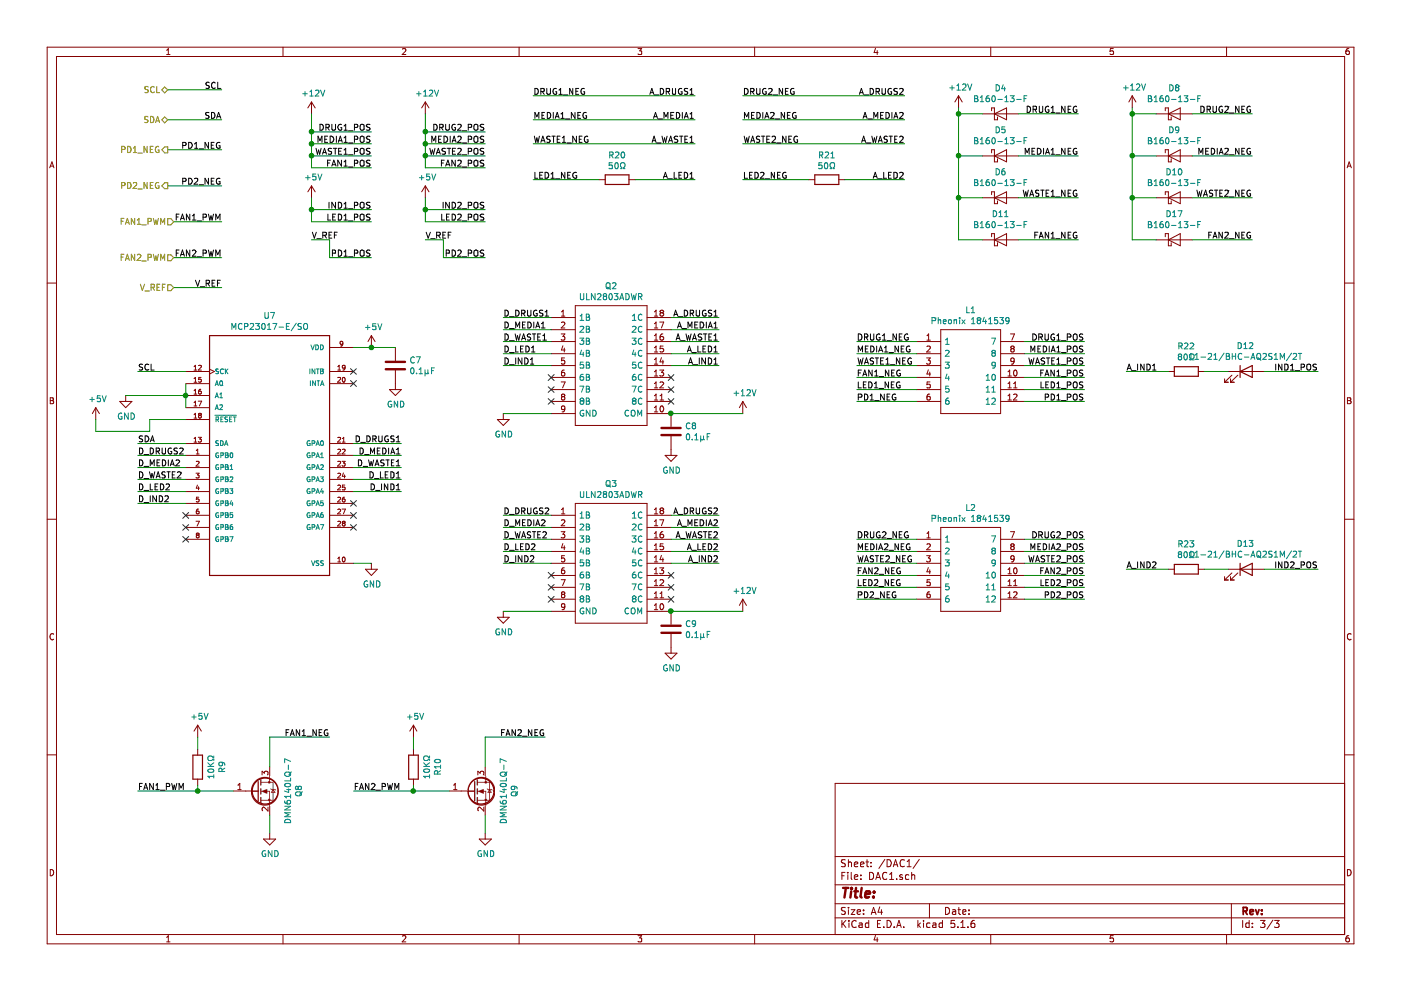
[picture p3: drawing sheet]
EESchema Schematic File Version 4
EELAYER 30 0
EELAYER END
$Descr A4 11693 8268
encoding utf-8
Sheet 3 3
Title ""
Date ""
Rev ""
Comp ""
Comment1 ""
Comment2 ""
Comment3 ""
Comment4 ""
$EndDescr
$Comp
L EVE-PCB-V4-rescue:GND-power-EVE-PCB-rescue #PWR?
U 1 1
P 3100 4700
AR Path="/5CA9821A" Ref="#PWR?"  Part="1" 
AR Path="/5CB20BFC/5CA9821A" Ref="#PWR?"  Part="1" 
AR Path="/5CA7DFAE/5CA9821A" Ref="#PWR037"  Part="1" 
F 0 "#PWR037" H 3100 4450 50  0001 C CNN
F 1 "GND" H 3105 4527 50  0000 C CNN
F 2 "" H 3100 4700 50  0001 C CNN
F 3 "" H 3100 4700 50  0001 C CNN
	1    3100 4700
	1    0    0    -1  
$EndComp
NoConn ~ 2950 3100
NoConn ~ 2950 3200
Wire Wire Line
	1550 3200 1550 3300
Wire Wire Line
	1550 3300 1550 3400
Connection ~ 1550 3300
$Comp
L EVE-PCB-V4-rescue:GND-power-EVE-PCB-rescue #PWR?
U 1 1
P 1050 3300
AR Path="/5CA98225" Ref="#PWR?"  Part="1" 
AR Path="/5CB20BFC/5CA98225" Ref="#PWR?"  Part="1" 
AR Path="/5CA7DFAE/5CA98225" Ref="#PWR033"  Part="1" 
F 0 "#PWR033" H 1050 3050 50  0001 C CNN
F 1 "GND" H 1055 3127 50  0000 C CNN
F 2 "" H 1050 3300 50  0001 C CNN
F 3 "" H 1050 3300 50  0001 C CNN
	1    1050 3300
	1    0    0    -1  
$EndComp
Text Label 1150 3100 0    50   ~ 0
SCL
Text Label 1150 3700 0    50   ~ 0
SDA
Text HLabel 1400 750  0    50   BiDi ~ 0
SCL
Text HLabel 1400 1000 0    50   BiDi ~ 0
SDA
Text Label 1850 750  2    50   ~ 0
SCL
Text Label 1850 1000 2    50   ~ 0
SDA
Wire Wire Line
	1050 3300 1550 3300
$Comp
L EVE-PCB-V4-rescue:+5V-power-EVE-PCB-rescue #PWR?
U 1 1
P 800 3500
AR Path="/5CB343B8" Ref="#PWR?"  Part="1" 
AR Path="/5CA7DFAE/5CB343B8" Ref="#PWR032"  Part="1" 
F 0 "#PWR032" H 800 3350 50  0001 C CNN
F 1 "+5V" H 815 3673 50  0000 C CNN
F 2 "" H 800 3500 50  0001 C CNN
F 3 "" H 800 3500 50  0001 C CNN
	1    800  3500
	1    0    0    -1  
$EndComp
Wire Wire Line
	1550 3500 1250 3500
Wire Wire Line
	2950 4700 3100 4700
$Comp
L EVE-PCB-V4-rescue:+5V-power-EVE-PCB-rescue #PWR?
U 1 1
P 3100 2900
AR Path="/5CB346D2" Ref="#PWR?"  Part="1" 
AR Path="/5CA7DFAE/5CB346D2" Ref="#PWR036"  Part="1" 
F 0 "#PWR036" H 3100 2750 50  0001 C CNN
F 1 "+5V" H 3115 3073 50  0000 C CNN
F 2 "" H 3100 2900 50  0001 C CNN
F 3 "" H 3100 2900 50  0001 C CNN
	1    3100 2900
	1    0    0    -1  
$EndComp
Wire Wire Line
	2950 2900 3100 2900
$Comp
L EVE-PCB-V4-rescue:1841539-SamacSys_Parts L1
U 1 1
P 7650 2850
F 0 "L1" H 8100 3115 50  0000 C CNN
F 1 "Pheonix 1841539" H 8100 3024 50  0000 C CNN
F 2 "SamacSys_Parts:1841539" H 8400 2950 50  0001 L CNN
F 3 "Pheonix 1841539" H 8400 2850 50  0001 L CNN
F 4 "Phoenix Contact PCB Terminal Block" H 8400 2750 50  0001 L CNN "Description"
F 5 "24.2" H 8400 2650 50  0001 L CNN "Height"
F 6 "651-1841539" H 8400 2550 50  0001 L CNN "Mouser Part Number"
F 7 "https://www.mouser.com/Search/Refine.aspx?Keyword=651-1841539" H 8400 2450 50  0001 L CNN "Mouser Price/Stock"
F 8 "Phoenix Contact" H 8400 2350 50  0001 L CNN "Manufacturer_Name"
F 9 "1841539" H 8400 2250 50  0001 L CNN "Manufacturer_Part_Number"
	1    7650 2850
	1    0    0    -1  
$EndComp
$Comp
L EVE-PCB-V4-rescue:ULN2803ADWR-SamacSys_Parts Q2
U 1 1
P 4600 2650
F 0 "Q2" H 5100 2915 50  0000 C CNN
F 1 "ULN2803ADWR" H 5100 2824 50  0000 C CNN
F 2 "Package_SO:SOIC-18W_7.5x11.6mm_P1.27mm" H 5450 2750 50  0001 L CNN
F 3 "ULN2803ADWR" H 5450 2650 50  0001 L CNN
F 4 "Darlington Transistor Array" H 5450 2550 50  0001 L CNN "Description"
F 5 "2.65" H 5450 2450 50  0001 L CNN "Height"
F 6 "595-ULN2803ADWR" H 5450 2350 50  0001 L CNN "Mouser Part Number"
F 7 "https://www.mouser.com/Search/Refine.aspx?Keyword=595-ULN2803ADWR" H 5450 2250 50  0001 L CNN "Mouser Price/Stock"
F 8 "Texas Instruments" H 5450 2150 50  0001 L CNN "Manufacturer_Name"
F 9 "ULN2803ADWR" H 5450 2050 50  0001 L CNN "Manufacturer_Part_Number"
F 10 "C9683" H 4600 2650 50  0001 C CNN "LCSC"
F 11 "SOIC-18_7.5x11.5x1.27P" H 4600 2650 50  0001 C CNN "Package"
	1    4600 2650
	1    0    0    -1  
$EndComp
Text Label 3350 4000 2    50   ~ 0
D_LED1
Text Label 3350 3900 2    50   ~ 0
D_WASTE1
Text Label 3350 3800 2    50   ~ 0
D_MEDIA1
Text Label 3350 3700 2    50   ~ 0
D_DRUGS1
Text Label 6000 2950 2    50   ~ 0
A_LED1
Text Label 6000 2850 2    50   ~ 0
A_WASTE1
Text Label 6000 2750 2    50   ~ 0
A_MEDIA1
Text Label 6000 2650 2    50   ~ 0
A_DRUGS1
Wire Wire Line
	3350 3700 2950 3700
Wire Wire Line
	3350 3800 2950 3800
Wire Wire Line
	2950 3900 3350 3900
Wire Wire Line
	2950 4000 3350 4000
Text Label 4200 2950 0    50   ~ 0
D_LED1
Text Label 4200 2850 0    50   ~ 0
D_WASTE1
Text Label 4200 2750 0    50   ~ 0
D_MEDIA1
Text Label 4200 2650 0    50   ~ 0
D_DRUGS1
Wire Wire Line
	6000 2650 5600 2650
Wire Wire Line
	6000 2750 5600 2750
Wire Wire Line
	6000 2850 5600 2850
Wire Wire Line
	6000 2950 5600 2950
NoConn ~ 5600 3350
NoConn ~ 4600 3350
$Comp
L EVE-PCB-V4-rescue:+12V-power-EVE-PCB-rescue #PWR046
U 1 1
P 6200 3450
F 0 "#PWR046" H 6200 3300 50  0001 C CNN
F 1 "+12V" H 6215 3623 50  0000 C CNN
F 2 "" H 6200 3450 50  0001 C CNN
F 3 "" H 6200 3450 50  0001 C CNN
	1    6200 3450
	1    0    0    -1  
$EndComp
$Comp
L EVE-PCB-V4-rescue:GND-power-EVE-PCB-rescue #PWR?
U 1 1
P 4200 3450
AR Path="/5CB54F53" Ref="#PWR?"  Part="1" 
AR Path="/5CB20BFC/5CB54F53" Ref="#PWR?"  Part="1" 
AR Path="/5CA7DFAE/5CB54F53" Ref="#PWR041"  Part="1" 
F 0 "#PWR041" H 4200 3200 50  0001 C CNN
F 1 "GND" H 4205 3277 50  0000 C CNN
F 2 "" H 4200 3450 50  0001 C CNN
F 3 "" H 4200 3450 50  0001 C CNN
	1    4200 3450
	1    0    0    -1  
$EndComp
Wire Wire Line
	4200 3450 4600 3450
Wire Wire Line
	4200 2650 4600 2650
Wire Wire Line
	4200 2750 4600 2750
Wire Wire Line
	4200 2850 4600 2850
Wire Wire Line
	4200 2950 4600 2950
Text Label 3100 1100 2    50   ~ 0
DRUG1_POS
Text Label 4450 800  0    50   ~ 0
DRUG1_NEG
Text Label 4450 1000 0    50   ~ 0
MEDIA1_NEG
Text Label 4450 1200 0    50   ~ 0
WASTE1_NEG
Text Label 4450 1500 0    50   ~ 0
LED1_NEG
Text Label 3100 1200 2    50   ~ 0
MEDIA1_POS
Text Label 3100 1300 2    50   ~ 0
WASTE1_POS
Text Label 3100 1400 2    50   ~ 0
FAN1_POS
$Comp
L EVE-PCB-V4-rescue:+12V-power-EVE-PCB-rescue #PWR034
U 1 1
P 2600 950
F 0 "#PWR034" H 2600 800 50  0001 C CNN
F 1 "+12V" H 2615 1123 50  0000 C CNN
F 2 "" H 2600 950 50  0001 C CNN
F 3 "" H 2600 950 50  0001 C CNN
	1    2600 950 
	1    0    0    -1  
$EndComp
Wire Wire Line
	2600 950  2600 1100
Wire Wire Line
	3100 1100 2600 1100
Connection ~ 2600 1100
Wire Wire Line
	2600 1100 2600 1200
Wire Wire Line
	3100 1200 2600 1200
Connection ~ 2600 1200
Wire Wire Line
	2600 1200 2600 1300
Wire Wire Line
	3100 1300 2600 1300
Connection ~ 2600 1300
Wire Wire Line
	2600 1300 2600 1400
Wire Wire Line
	3100 1400 2600 1400
Text Label 5800 1500 2    50   ~ 0
A_LED1
Text Label 5800 1200 2    50   ~ 0
A_WASTE1
Text Label 5800 1000 2    50   ~ 0
A_MEDIA1
Text Label 5800 800  2    50   ~ 0
A_DRUGS1
Text Label 9000 950  2    50   ~ 0
DRUG1_NEG
Text Label 9000 1300 2    50   ~ 0
MEDIA1_NEG
Text Label 9000 1650 2    50   ~ 0
WASTE1_NEG
$Comp
L EVE-PCB-V4-rescue:+12V-power-EVE-PCB-rescue #PWR049
U 1 1
P 8000 900
F 0 "#PWR049" H 8000 750 50  0001 C CNN
F 1 "+12V" H 8015 1073 50  0000 C CNN
F 2 "" H 8000 900 50  0001 C CNN
F 3 "" H 8000 900 50  0001 C CNN
	1    8000 900 
	1    0    0    -1  
$EndComp
$Comp
L EVE-PCB-V4-rescue:BAT43-Diode-EVE-PCB-rescue D6
U 1 1
P 8350 1650
F 0 "D6" H 8350 1866 50  0000 C CNN
F 1 "B160-13-F" H 8350 1775 50  0000 C CNN
F 2 "Diode_SMD:D_SMA" H 8350 1475 50  0001 C CNN
F 3 "B160-13-F" H 8350 1650 50  0001 C CNN
F 4 "C24784" H 8350 1650 50  0001 C CNN "LCSC"
F 5 "SMA,DO-214AC" H 8350 1650 50  0001 C CNN "Package"
	1    8350 1650
	1    0    0    -1  
$EndComp
$Comp
L EVE-PCB-V4-rescue:BAT43-Diode-EVE-PCB-rescue D5
U 1 1
P 8350 1300
F 0 "D5" H 8350 1516 50  0000 C CNN
F 1 "B160-13-F" H 8350 1425 50  0000 C CNN
F 2 "Diode_SMD:D_SMA" H 8350 1125 50  0001 C CNN
F 3 "B160-13-F" H 8350 1300 50  0001 C CNN
F 4 "C24784" H 8350 1300 50  0001 C CNN "LCSC"
F 5 "SMA,DO-214AC" H 8350 1300 50  0001 C CNN "Package"
	1    8350 1300
	1    0    0    -1  
$EndComp
$Comp
L EVE-PCB-V4-rescue:BAT43-Diode-EVE-PCB-rescue D4
U 1 1
P 8350 950
F 0 "D4" H 8350 1166 50  0000 C CNN
F 1 "B160-13-F" H 8350 1075 50  0000 C CNN
F 2 "Diode_SMD:D_SMA" H 8350 775 50  0001 C CNN
F 3 "B160-13-F" H 8350 950 50  0001 C CNN
F 4 "C24784" H 8350 950 50  0001 C CNN "LCSC"
F 5 "SMA,DO-214AC" H 8350 950 50  0001 C CNN "Package"
	1    8350 950 
	1    0    0    -1  
$EndComp
Wire Wire Line
	8000 900  8000 950 
Wire Wire Line
	8200 1650 8000 1650
Wire Wire Line
	8200 1300 8000 1300
Connection ~ 8000 1300
Wire Wire Line
	8000 1300 8000 1650
Wire Wire Line
	8200 950  8000 950 
Connection ~ 8000 950 
Wire Wire Line
	8000 950  8000 1300
Wire Wire Line
	9000 1650 8500 1650
Wire Wire Line
	9000 1300 8500 1300
Wire Wire Line
	9000 950  8500 950 
$Comp
L EVE-PCB-V4-rescue:R-Device-EVE-PCB-rescue R20
U 1 1
P 5150 1500
F 0 "R20" V 4943 1500 50  0000 C CNN
F 1 "50Ω" V 5034 1500 50  0000 C CNN
F 2 "Resistor_SMD:R_2512_6332Metric" V 5080 1500 50  0001 C CNN
F 3 "25121WF499JT4E" H 5150 1500 50  0001 C CNN
F 4 "C25487" H 5150 1500 50  0001 C CNN "LCSC"
F 5 "2512" H 5150 1500 50  0001 C CNN "Package"
F 6 "1.05" H 5150 1500 50  0001 C CNN "Power"
	1    5150 1500
	0    1    1    0   
$EndComp
Wire Wire Line
	5300 1500 5800 1500
Wire Wire Line
	5000 1500 4450 1500
Wire Wire Line
	4450 1200 5800 1200
Wire Wire Line
	4450 1000 5800 1000
Wire Wire Line
	4450 800  5800 800 
Text Label 10450 950  2    50   ~ 0
DRUG2_NEG
Text Label 10450 1300 2    50   ~ 0
MEDIA2_NEG
Text Label 10450 1650 2    50   ~ 0
WASTE2_NEG
$Comp
L EVE-PCB-V4-rescue:+12V-power-EVE-PCB-rescue #PWR050
U 1 1
P 9450 900
F 0 "#PWR050" H 9450 750 50  0001 C CNN
F 1 "+12V" H 9465 1073 50  0000 C CNN
F 2 "" H 9450 900 50  0001 C CNN
F 3 "" H 9450 900 50  0001 C CNN
	1    9450 900 
	1    0    0    -1  
$EndComp
$Comp
L EVE-PCB-V4-rescue:BAT43-Diode-EVE-PCB-rescue D10
U 1 1
P 9800 1650
F 0 "D10" H 9800 1866 50  0000 C CNN
F 1 "B160-13-F" H 9800 1775 50  0000 C CNN
F 2 "Diode_SMD:D_SMA" H 9800 1475 50  0001 C CNN
F 3 "B160-13-F" H 9800 1650 50  0001 C CNN
F 4 "C24784" H 9800 1650 50  0001 C CNN "LCSC"
F 5 "SMA,DO-214AC" H 9800 1650 50  0001 C CNN "Package"
	1    9800 1650
	1    0    0    -1  
$EndComp
$Comp
L EVE-PCB-V4-rescue:BAT43-Diode-EVE-PCB-rescue D9
U 1 1
P 9800 1300
F 0 "D9" H 9800 1516 50  0000 C CNN
F 1 "B160-13-F" H 9800 1425 50  0000 C CNN
F 2 "Diode_SMD:D_SMA" H 9800 1125 50  0001 C CNN
F 3 "B160-13-F" H 9800 1300 50  0001 C CNN
F 4 "C24784" H 9800 1300 50  0001 C CNN "LCSC"
F 5 "SMA,DO-214AC" H 9800 1300 50  0001 C CNN "Package"
	1    9800 1300
	1    0    0    -1  
$EndComp
$Comp
L EVE-PCB-V4-rescue:BAT43-Diode-EVE-PCB-rescue D8
U 1 1
P 9800 950
F 0 "D8" H 9800 1166 50  0000 C CNN
F 1 "B160-13-F" H 9800 1075 50  0000 C CNN
F 2 "Diode_SMD:D_SMA" H 9800 775 50  0001 C CNN
F 3 "B160-13-F" H 9800 950 50  0001 C CNN
F 4 "C24784" H 9800 950 50  0001 C CNN "LCSC"
F 5 "SMA,DO-214AC" H 9800 950 50  0001 C CNN "Package"
	1    9800 950 
	1    0    0    -1  
$EndComp
Wire Wire Line
	9450 900  9450 950 
Wire Wire Line
	9650 1650 9450 1650
Wire Wire Line
	9650 1300 9450 1300
Connection ~ 9450 1300
Wire Wire Line
	9450 1300 9450 1650
Wire Wire Line
	9650 950  9450 950 
Connection ~ 9450 950 
Wire Wire Line
	9450 950  9450 1300
Wire Wire Line
	10450 1650 9950 1650
Wire Wire Line
	10450 1300 9950 1300
Wire Wire Line
	10450 950  9950 950 
Text Label 6200 800  0    50   ~ 0
DRUG2_NEG
Text Label 6200 1000 0    50   ~ 0
MEDIA2_NEG
Text Label 6200 1200 0    50   ~ 0
WASTE2_NEG
Text Label 6200 1500 0    50   ~ 0
LED2_NEG
Text Label 7550 1500 2    50   ~ 0
A_LED2
Text Label 7550 1200 2    50   ~ 0
A_WASTE2
Text Label 7550 1000 2    50   ~ 0
A_MEDIA2
Text Label 7550 800  2    50   ~ 0
A_DRUGS2
$Comp
L EVE-PCB-V4-rescue:R-Device-EVE-PCB-rescue R21
U 1 1
P 6900 1500
F 0 "R21" V 6693 1500 50  0000 C CNN
F 1 "50Ω" V 6784 1500 50  0000 C CNN
F 2 "Resistor_SMD:R_2512_6332Metric" V 6830 1500 50  0001 C CNN
F 3 "25121WF499JT4E" H 6900 1500 50  0001 C CNN
F 4 "C25487" H 6900 1500 50  0001 C CNN "LCSC"
F 5 "2512" H 6900 1500 50  0001 C CNN "Package"
F 6 "1.05" H 6900 1500 50  0001 C CNN "Power"
	1    6900 1500
	0    1    1    0   
$EndComp
Wire Wire Line
	7050 1500 7550 1500
Wire Wire Line
	6750 1500 6200 1500
Wire Wire Line
	6200 1200 7550 1200
Wire Wire Line
	6200 1000 7550 1000
Wire Wire Line
	6200 800  7550 800 
Text Label 4050 1100 2    50   ~ 0
DRUG2_POS
Text Label 4050 1200 2    50   ~ 0
MEDIA2_POS
Text Label 4050 1300 2    50   ~ 0
WASTE2_POS
Text Label 4050 1400 2    50   ~ 0
FAN2_POS
$Comp
L EVE-PCB-V4-rescue:+12V-power-EVE-PCB-rescue #PWR039
U 1 1
P 3550 950
F 0 "#PWR039" H 3550 800 50  0001 C CNN
F 1 "+12V" H 3565 1123 50  0000 C CNN
F 2 "" H 3550 950 50  0001 C CNN
F 3 "" H 3550 950 50  0001 C CNN
	1    3550 950 
	1    0    0    -1  
$EndComp
Wire Wire Line
	3550 950  3550 1100
Wire Wire Line
	4050 1100 3550 1100
Connection ~ 3550 1100
Wire Wire Line
	3550 1100 3550 1200
Wire Wire Line
	4050 1200 3550 1200
Connection ~ 3550 1200
Wire Wire Line
	3550 1200 3550 1300
Wire Wire Line
	4050 1300 3550 1300
Connection ~ 3550 1300
Wire Wire Line
	3550 1300 3550 1400
Wire Wire Line
	4050 1400 3550 1400
Wire Wire Line
	1400 750  1850 750 
Wire Wire Line
	1400 1000 1850 1000
NoConn ~ 2950 4400
NoConn ~ 1550 4500
Wire Wire Line
	1250 3500 1250 3600
Wire Wire Line
	1250 3600 800  3600
Wire Wire Line
	800  3600 800  3500
Text Label 1150 4100 0    50   ~ 0
D_LED2
Text Label 1150 4000 0    50   ~ 0
D_WASTE2
Text Label 1150 3900 0    50   ~ 0
D_MEDIA2
Text Label 1150 3800 0    50   ~ 0
D_DRUGS2
Wire Wire Line
	1150 3800 1550 3800
Wire Wire Line
	1150 3900 1550 3900
Wire Wire Line
	1550 4000 1150 4000
Wire Wire Line
	1550 4100 1150 4100
Wire Wire Line
	1150 3700 1550 3700
Wire Wire Line
	1150 3100 1550 3100
$Comp
L EVE-PCB-V4-rescue:1841539-SamacSys_Parts L2
U 1 1
P 7650 4500
F 0 "L2" H 8100 4765 50  0000 C CNN
F 1 "Pheonix 1841539" H 8100 4674 50  0000 C CNN
F 2 "SamacSys_Parts:1841539" H 8400 4600 50  0001 L CNN
F 3 "Pheonix 1841539" H 8400 4500 50  0001 L CNN
F 4 "Phoenix Contact PCB Terminal Block" H 8400 4400 50  0001 L CNN "Description"
F 5 "24.2" H 8400 4300 50  0001 L CNN "Height"
F 6 "651-1841539" H 8400 4200 50  0001 L CNN "Mouser Part Number"
F 7 "https://www.mouser.com/Search/Refine.aspx?Keyword=651-1841539" H 8400 4100 50  0001 L CNN "Mouser Price/Stock"
F 8 "Phoenix Contact" H 8400 4000 50  0001 L CNN "Manufacturer_Name"
F 9 "1841539" H 8400 3900 50  0001 L CNN "Manufacturer_Part_Number"
	1    7650 4500
	1    0    0    -1  
$EndComp
$Comp
L EVE-PCB-V4-rescue:ULN2803ADWR-SamacSys_Parts Q3
U 1 1
P 4600 4300
F 0 "Q3" H 5100 4565 50  0000 C CNN
F 1 "ULN2803ADWR" H 5100 4474 50  0000 C CNN
F 2 "Package_SO:SOIC-18W_7.5x11.6mm_P1.27mm" H 5450 4400 50  0001 L CNN
F 3 "ULN2803ADWR" H 5450 4300 50  0001 L CNN
F 4 "Darlington Transistor Array" H 5450 4200 50  0001 L CNN "Description"
F 5 "2.65" H 5450 4100 50  0001 L CNN "Height"
F 6 "595-ULN2803ADWR" H 5450 4000 50  0001 L CNN "Mouser Part Number"
F 7 "https://www.mouser.com/Search/Refine.aspx?Keyword=595-ULN2803ADWR" H 5450 3900 50  0001 L CNN "Mouser Price/Stock"
F 8 "Texas Instruments" H 5450 3800 50  0001 L CNN "Manufacturer_Name"
F 9 "ULN2803ADWR" H 5450 3700 50  0001 L CNN "Manufacturer_Part_Number"
F 10 "C9683" H 4600 4300 50  0001 C CNN "LCSC"
F 11 "SOIC-18_7.5x11.5x1.27P" H 4600 4300 50  0001 C CNN "Package"
	1    4600 4300
	1    0    0    -1  
$EndComp
Text Label 6000 4600 2    50   ~ 0
A_LED2
Text Label 6000 4500 2    50   ~ 0
A_WASTE2
Text Label 6000 4400 2    50   ~ 0
A_MEDIA2
Text Label 6000 4300 2    50   ~ 0
A_DRUGS2
Text Label 4200 4600 0    50   ~ 0
D_LED2
Text Label 4200 4500 0    50   ~ 0
D_WASTE2
Text Label 4200 4400 0    50   ~ 0
D_MEDIA2
Text Label 4200 4300 0    50   ~ 0
D_DRUGS2
Wire Wire Line
	6000 4300 5600 4300
Wire Wire Line
	6000 4400 5600 4400
Wire Wire Line
	6000 4500 5600 4500
Wire Wire Line
	6000 4600 5600 4600
NoConn ~ 5600 5000
NoConn ~ 4600 5000
$Comp
L EVE-PCB-V4-rescue:+12V-power-EVE-PCB-rescue #PWR047
U 1 1
P 6200 5100
F 0 "#PWR047" H 6200 4950 50  0001 C CNN
F 1 "+12V" H 6215 5273 50  0000 C CNN
F 2 "" H 6200 5100 50  0001 C CNN
F 3 "" H 6200 5100 50  0001 C CNN
	1    6200 5100
	1    0    0    -1  
$EndComp
$Comp
L EVE-PCB-V4-rescue:GND-power-EVE-PCB-rescue #PWR?
U 1 1
P 4200 5100
AR Path="/5CC2A1A9" Ref="#PWR?"  Part="1" 
AR Path="/5CB20BFC/5CC2A1A9" Ref="#PWR?"  Part="1" 
AR Path="/5CA7DFAE/5CC2A1A9" Ref="#PWR042"  Part="1" 
F 0 "#PWR042" H 4200 4850 50  0001 C CNN
F 1 "GND" H 4205 4927 50  0000 C CNN
F 2 "" H 4200 5100 50  0001 C CNN
F 3 "" H 4200 5100 50  0001 C CNN
	1    4200 5100
	1    0    0    -1  
$EndComp
Wire Wire Line
	4200 5100 4600 5100
Wire Wire Line
	4200 4300 4600 4300
Wire Wire Line
	4200 4400 4600 4400
Wire Wire Line
	4200 4500 4600 4500
Wire Wire Line
	4200 4600 4600 4600
Text Label 9050 2850 2    50   ~ 0
DRUG1_POS
Text Label 9050 2950 2    50   ~ 0
MEDIA1_POS
Text Label 9050 3050 2    50   ~ 0
WASTE1_POS
Text Label 9050 3250 2    50   ~ 0
LED1_POS
Text Label 9050 3150 2    50   ~ 0
FAN1_POS
Text Label 9050 3350 2    50   ~ 0
PD1_POS
Wire Wire Line
	9050 2850 8550 2850
Wire Wire Line
	9050 2950 8550 2950
Wire Wire Line
	9050 3050 8550 3050
Wire Wire Line
	9050 3150 8550 3150
Wire Wire Line
	9050 3250 8550 3250
Wire Wire Line
	9050 3350 8550 3350
Text Label 7150 2850 0    50   ~ 0
DRUG1_NEG
Text Label 7150 2950 0    50   ~ 0
MEDIA1_NEG
Text Label 7150 3050 0    50   ~ 0
WASTE1_NEG
Text Label 7150 3250 0    50   ~ 0
LED1_NEG
Text Label 7150 3150 0    50   ~ 0
FAN1_NEG
Text Label 7150 3350 0    50   ~ 0
PD1_NEG
Wire Wire Line
	7150 2850 7650 2850
Wire Wire Line
	7150 2950 7650 2950
Wire Wire Line
	7150 3050 7650 3050
Wire Wire Line
	7150 3150 7650 3150
Wire Wire Line
	7150 3250 7650 3250
Wire Wire Line
	7150 3350 7650 3350
Text Label 9050 4500 2    50   ~ 0
DRUG2_POS
Text Label 9050 4600 2    50   ~ 0
MEDIA2_POS
Text Label 9050 4700 2    50   ~ 0
WASTE2_POS
Text Label 9050 4900 2    50   ~ 0
LED2_POS
Text Label 9050 4800 2    50   ~ 0
FAN2_POS
Text Label 9050 5000 2    50   ~ 0
PD2_POS
Wire Wire Line
	9050 4500 8550 4500
Wire Wire Line
	9050 4600 8550 4600
Wire Wire Line
	9050 4700 8550 4700
Wire Wire Line
	9050 4800 8550 4800
Wire Wire Line
	9050 4900 8550 4900
Wire Wire Line
	9050 5000 8550 5000
Text Label 7150 4500 0    50   ~ 0
DRUG2_NEG
Text Label 7150 4600 0    50   ~ 0
MEDIA2_NEG
Text Label 7150 4700 0    50   ~ 0
WASTE2_NEG
Text Label 7150 4900 0    50   ~ 0
LED2_NEG
Text Label 7150 4800 0    50   ~ 0
FAN2_NEG
Text Label 7150 5000 0    50   ~ 0
PD2_NEG
Wire Wire Line
	7150 4500 7650 4500
Wire Wire Line
	7150 4600 7650 4600
Wire Wire Line
	7150 4700 7650 4700
Wire Wire Line
	7150 4800 7650 4800
Wire Wire Line
	7150 4900 7650 4900
Wire Wire Line
	7150 5000 7650 5000
Text Label 1850 1550 2    50   ~ 0
PD2_NEG
Text Label 1850 1250 2    50   ~ 0
PD1_NEG
Text HLabel 1400 1250 0    50   Output ~ 0
PD1_NEG
Text HLabel 1400 1550 0    50   Output ~ 0
PD2_NEG
Wire Wire Line
	1400 1250 1850 1250
Wire Wire Line
	1400 1550 1850 1550
$Comp
L EVE-PCB-V4-rescue:C-Device-EVE-PCB-rescue C?
U 1 1
P 3300 3050
AR Path="/5EB6CE57" Ref="C?"  Part="1" 
AR Path="/5CA7DFAE/5EB6CE57" Ref="C7"  Part="1" 
F 0 "C7" H 3415 3096 50  0000 L CNN
F 1 "0.1μF" H 3415 3005 50  0000 L CNN
F 2 "Capacitor_SMD:C_0402_1005Metric" H 3338 2900 50  0001 C CNN
F 3 "CL05B104KO5NNNC" H 3300 3050 50  0001 C CNN
F 4 "C1525" H 3300 3050 50  0001 C CNN "LCSC"
F 5 "0402" H 3300 3050 50  0001 C CNN "Package"
	1    3300 3050
	1    0    0    -1  
$EndComp
$Comp
L EVE-PCB-V4-rescue:GND-power-EVE-PCB-rescue #PWR?
U 1 1
P 3300 3200
AR Path="/5EB6CE5D" Ref="#PWR?"  Part="1" 
AR Path="/5CA7DFAE/5EB6CE5D" Ref="#PWR038"  Part="1" 
F 0 "#PWR038" H 3300 2950 50  0001 C CNN
F 1 "GND" H 3305 3027 50  0000 C CNN
F 2 "" H 3300 3200 50  0001 C CNN
F 3 "" H 3300 3200 50  0001 C CNN
	1    3300 3200
	1    0    0    -1  
$EndComp
Wire Wire Line
	3100 2900 3300 2900
Connection ~ 3100 2900
$Comp
L EVE-PCB-V4-rescue:C-Device-EVE-PCB-rescue C?
U 1 1
P 5600 3600
AR Path="/5EBAB6D6" Ref="C?"  Part="1" 
AR Path="/5CA7DFAE/5EBAB6D6" Ref="C8"  Part="1" 
F 0 "C8" H 5715 3646 50  0000 L CNN
F 1 "0.1μF" H 5715 3555 50  0000 L CNN
F 2 "Capacitor_SMD:C_0402_1005Metric" H 5638 3450 50  0001 C CNN
F 3 "CL05B104KO5NNNC" H 5600 3600 50  0001 C CNN
F 4 "C1525" H 5600 3600 50  0001 C CNN "LCSC"
F 5 "0402" H 5600 3600 50  0001 C CNN "Package"
	1    5600 3600
	1    0    0    -1  
$EndComp
$Comp
L EVE-PCB-V4-rescue:GND-power-EVE-PCB-rescue #PWR?
U 1 1
P 5600 3750
AR Path="/5EBAB6DC" Ref="#PWR?"  Part="1" 
AR Path="/5CA7DFAE/5EBAB6DC" Ref="#PWR044"  Part="1" 
F 0 "#PWR044" H 5600 3500 50  0001 C CNN
F 1 "GND" H 5605 3577 50  0000 C CNN
F 2 "" H 5600 3750 50  0001 C CNN
F 3 "" H 5600 3750 50  0001 C CNN
	1    5600 3750
	1    0    0    -1  
$EndComp
$Comp
L EVE-PCB-V4-rescue:C-Device-EVE-PCB-rescue C?
U 1 1
P 5600 5250
AR Path="/5EBB4530" Ref="C?"  Part="1" 
AR Path="/5CA7DFAE/5EBB4530" Ref="C9"  Part="1" 
F 0 "C9" H 5715 5296 50  0000 L CNN
F 1 "0.1μF" H 5715 5205 50  0000 L CNN
F 2 "Capacitor_SMD:C_0402_1005Metric" H 5638 5100 50  0001 C CNN
F 3 "CL05B104KO5NNNC" H 5600 5250 50  0001 C CNN
F 4 "C1525" H 5600 5250 50  0001 C CNN "LCSC"
F 5 "0402" H 5600 5250 50  0001 C CNN "Package"
	1    5600 5250
	1    0    0    -1  
$EndComp
$Comp
L EVE-PCB-V4-rescue:GND-power-EVE-PCB-rescue #PWR?
U 1 1
P 5600 5400
AR Path="/5EBB4536" Ref="#PWR?"  Part="1" 
AR Path="/5CA7DFAE/5EBB4536" Ref="#PWR045"  Part="1" 
F 0 "#PWR045" H 5600 5150 50  0001 C CNN
F 1 "GND" H 5605 5227 50  0000 C CNN
F 2 "" H 5600 5400 50  0001 C CNN
F 3 "" H 5600 5400 50  0001 C CNN
	1    5600 5400
	1    0    0    -1  
$EndComp
$Comp
L Device:LED D12
U 1 1
P 10400 3100
AR Path="/5CA7DFAE/5EE60118" Ref="D12"  Part="1" 
AR Path="/5CA80A88/5EE60118" Ref="D?"  Part="1" 
F 0 "D12" H 10393 3316 50  0000 C CNN
F 1 "11-21/BHC-AQ2S1M/2T" H 10393 3225 50  0000 C CNN
F 2 "LED_SMD:LED_1206_3216Metric" H 10400 3100 50  0001 C CNN
F 3 "11-21/BHC-AQ2S1M/2T (Blue)" H 10400 3100 50  0001 C CNN
F 4 "C264323" H 10400 3100 50  0001 C CNN "LCSC"
F 5 "LED_1206" H 10400 3100 50  0001 C CNN "Package"
	1    10400 3100
	1    0    0    -1  
$EndComp
Text Label 9400 3100 0    50   ~ 0
A_IND1
Wire Wire Line
	10050 3100 10250 3100
$Comp
L Device:R R22
U 1 1
P 9900 3100
AR Path="/5CA7DFAE/5EE60122" Ref="R22"  Part="1" 
AR Path="/5CA80A88/5EE60122" Ref="R?"  Part="1" 
F 0 "R22" V 10107 3100 50  0000 C CNN
F 1 "80Ω" V 10016 3100 50  0000 C CNN
F 2 "Resistor_SMD:R_0805_2012Metric" V 9830 3100 50  0001 C CNN
F 3 "0805W8F806JT5E" H 9900 3100 50  0001 C CNN
F 4 "C17833" V 9900 3100 50  0001 C CNN "LCSC"
F 5 "0805" H 9900 3100 50  0001 C CNN "Package"
F 6 "0.173" H 9900 3100 50  0001 C CNN "Power"
	1    9900 3100
	0    -1   -1   0   
$EndComp
Wire Wire Line
	9400 3100 9750 3100
$Comp
L Device:LED D13
U 1 1
P 10400 4750
AR Path="/5CA7DFAE/5EE6012B" Ref="D13"  Part="1" 
AR Path="/5CA80A88/5EE6012B" Ref="D?"  Part="1" 
F 0 "D13" H 10393 4966 50  0000 C CNN
F 1 "11-21/BHC-AQ2S1M/2T" H 10393 4875 50  0000 C CNN
F 2 "LED_SMD:LED_1206_3216Metric" H 10400 4750 50  0001 C CNN
F 3 "11-21/BHC-AQ2S1M/2T (Blue)" H 10400 4750 50  0001 C CNN
F 4 "C264323" H 10400 4750 50  0001 C CNN "LCSC"
F 5 "LED_1206" H 10400 4750 50  0001 C CNN "Package"
	1    10400 4750
	1    0    0    -1  
$EndComp
Text Label 9400 4750 0    50   ~ 0
A_IND2
Wire Wire Line
	10050 4750 10250 4750
$Comp
L Device:R R23
U 1 1
P 9900 4750
AR Path="/5CA7DFAE/5EE60135" Ref="R23"  Part="1" 
AR Path="/5CA80A88/5EE60135" Ref="R?"  Part="1" 
F 0 "R23" V 10107 4750 50  0000 C CNN
F 1 "80Ω" V 10016 4750 50  0000 C CNN
F 2 "Resistor_SMD:R_0805_2012Metric" V 9830 4750 50  0001 C CNN
F 3 "0805W8F806JT5E" H 9900 4750 50  0001 C CNN
F 4 "C17833" V 9900 4750 50  0001 C CNN "LCSC"
F 5 "0805" H 9900 4750 50  0001 C CNN "Package"
F 6 "0.173" H 9900 4750 50  0001 C CNN "Power"
	1    9900 4750
	0    -1   -1   0   
$EndComp
Wire Wire Line
	9400 4750 9750 4750
Text Label 11000 3100 2    50   ~ 0
IND1_POS
Text Label 11000 4750 2    50   ~ 0
IND2_POS
Wire Wire Line
	10550 4750 11000 4750
Wire Wire Line
	10550 3100 11000 3100
Wire Wire Line
	3100 1750 2600 1750
Text Label 3100 1750 2    50   ~ 0
IND1_POS
Wire Wire Line
	4050 1750 3550 1750
Text Label 4050 1750 2    50   ~ 0
IND2_POS
Wire Wire Line
	5600 3450 6200 3450
Connection ~ 5600 3450
Wire Wire Line
	5600 5100 6200 5100
Connection ~ 5600 5100
Wire Wire Line
	1150 4200 1550 4200
Text Label 1150 4200 0    50   ~ 0
D_IND2
Wire Wire Line
	3350 4100 2950 4100
Text Label 3350 4100 2    50   ~ 0
D_IND1
Wire Wire Line
	4200 3050 4600 3050
Text Label 4200 3050 0    50   ~ 0
D_IND1
Text Label 4200 4700 0    50   ~ 0
D_IND2
Wire Wire Line
	4200 4700 4600 4700
Text Label 6000 3050 2    50   ~ 0
A_IND1
Wire Wire Line
	6000 3050 5600 3050
Text Label 6000 4700 2    50   ~ 0
A_IND2
Wire Wire Line
	6000 4700 5600 4700
$Comp
L EVE-PCB-V4-rescue:MCP23017T-E_SO-MCP23017T-E_SO U?
U 1 1
P 2250 3800
AR Path="/5CA9820D" Ref="U?"  Part="1" 
AR Path="/5CB20BFC/5CA9820D" Ref="U?"  Part="1" 
AR Path="/5CA7DFAE/5CA9820D" Ref="U7"  Part="1" 
F 0 "U7" H 2250 4967 50  0000 C CNN
F 1 "MCP23017-E/SO" H 2250 4876 50  0000 C CNN
F 2 "Package_SO:SOIC-28W_7.5x17.9mm_P1.27mm" H 2250 3800 50  0001 L BNN
F 3 "MCP23017-E" H 2250 3800 50  0001 L BNN
F 4 "MCP23017T-E/SOCT-ND" H 2250 3800 50  0001 L BNN "Field4"
F 5 "16-bit Input/Output Expander, I2C interface, Pb-free28 SOIC .300in T/R" H 2250 3800 50  0001 L BNN "Field5"
F 6 "https://www.digikey.com/product-detail/en/microchip-technology/MCP23017T-E-SO/MCP23017T-E-SOCT-ND/5358289?utm_source=snapeda&utm_medium=aggregator&utm_campaign=symbol" H 2250 3800 50  0001 L BNN "Field6"
F 7 "SOIC-28 Microchip" H 2250 3800 50  0001 L BNN "Field7"
F 8 "MCP23017T-E/SO" H 2250 3800 50  0001 L BNN "Field8"
F 9 "C47023" H 2250 3800 50  0001 C CNN "LCSC"
F 10 "SOIC-28_300mil" H 2250 3800 50  0001 C CNN "Package"
	1    2250 3800
	1    0    0    -1  
$EndComp
Wire Wire Line
	2600 1650 2600 1750
Wire Wire Line
	3550 1650 3550 1750
NoConn ~ 1550 4300
NoConn ~ 1550 4400
NoConn ~ 2950 4200
NoConn ~ 2950 4300
NoConn ~ 4600 3150
NoConn ~ 4600 3250
NoConn ~ 5600 3150
NoConn ~ 5600 3250
NoConn ~ 5600 4800
NoConn ~ 5600 4900
NoConn ~ 4600 4800
NoConn ~ 4600 4900
Text Label 1850 1850 2    50   ~ 0
FAN1_PWM
Text Label 1850 2150 2    50   ~ 0
FAN2_PWM
Wire Wire Line
	1850 1850 1450 1850
Wire Wire Line
	1850 2150 1450 2150
Text HLabel 1450 1850 0    50   Input ~ 0
FAN1_PWM
Text HLabel 1450 2150 0    50   Input ~ 0
FAN2_PWM
Text Label 9000 2000 2    50   ~ 0
FAN1_NEG
$Comp
L EVE-PCB-V4-rescue:BAT43-Diode-EVE-PCB-rescue D11
U 1 1
P 8350 2000
F 0 "D11" H 8350 2216 50  0000 C CNN
F 1 "B160-13-F" H 8350 2125 50  0000 C CNN
F 2 "Diode_SMD:D_SMA" H 8350 1825 50  0001 C CNN
F 3 "B160-13-F" H 8350 2000 50  0001 C CNN
F 4 "C24784" H 8350 2000 50  0001 C CNN "LCSC"
F 5 "SMA,DO-214AC" H 8350 2000 50  0001 C CNN "Package"
	1    8350 2000
	1    0    0    -1  
$EndComp
Wire Wire Line
	9000 2000 8500 2000
Text Label 10450 2000 2    50   ~ 0
FAN2_NEG
$Comp
L EVE-PCB-V4-rescue:BAT43-Diode-EVE-PCB-rescue D17
U 1 1
P 9800 2000
F 0 "D17" H 9800 2216 50  0000 C CNN
F 1 "B160-13-F" H 9800 2125 50  0000 C CNN
F 2 "Diode_SMD:D_SMA" H 9800 1825 50  0001 C CNN
F 3 "B160-13-F" H 9800 2000 50  0001 C CNN
F 4 "C24784" H 9800 2000 50  0001 C CNN "LCSC"
F 5 "SMA,DO-214AC" H 9800 2000 50  0001 C CNN "Package"
	1    9800 2000
	1    0    0    -1  
$EndComp
Wire Wire Line
	10450 2000 9950 2000
Wire Wire Line
	9450 1650 9450 2000
Wire Wire Line
	9450 2000 9650 2000
Connection ~ 9450 1650
Wire Wire Line
	8000 1650 8000 2000
Wire Wire Line
	8000 2000 8200 2000
Connection ~ 8000 1650
Wire Wire Line
	3100 1850 2600 1850
Text Label 3100 1850 2    50   ~ 0
LED1_POS
Wire Wire Line
	4050 1850 3550 1850
Text Label 4050 1850 2    50   ~ 0
LED2_POS
Wire Wire Line
	3550 1750 3550 1850
Wire Wire Line
	2600 1850 2600 1750
Connection ~ 2600 1750
Text Label 2750 6150 2    50   ~ 0
FAN1_NEG
Wire Wire Line
	2750 6150 2250 6150
$Comp
L EVE-PCB-V4-rescue:R-Device-EVE-PCB-rescue R?
U 1 1
P 1650 6400
AR Path="/5EE71E86" Ref="R?"  Part="1" 
AR Path="/5CA7DFAE/5EE71E86" Ref="R9"  Part="1" 
F 0 "R9" V 1443 6400 50  0000 C CNN
F 1 "10KΩ" V 1534 6400 50  0000 C CNN
F 2 "Resistor_SMD:R_0402_1005Metric" V 1580 6400 50  0001 C CNN
F 3 "0402WGF7503TCE" H 1650 6400 50  0001 C CNN
F 4 "C25744" V 1650 6400 50  0001 C CNN "LCSC"
F 5 "0402" H 1650 6400 50  0001 C CNN "Package"
F 6 "low" H 1650 6400 50  0001 C CNN "Power"
	1    1650 6400
	-1   0    0    -1  
$EndComp
Text Label 1150 6600 0    50   ~ 0
FAN1_PWM
$Comp
L EVE-PCB-V4-rescue:+5V-power-EVE-PCB-rescue #PWR?
U 1 1
P 1650 6150
AR Path="/5EF32839" Ref="#PWR?"  Part="1" 
AR Path="/5CA7DFAE/5EF32839" Ref="#PWR0108"  Part="1" 
F 0 "#PWR0108" H 1650 6000 50  0001 C CNN
F 1 "+5V" H 1665 6323 50  0000 C CNN
F 2 "" H 1650 6150 50  0001 C CNN
F 3 "" H 1650 6150 50  0001 C CNN
	1    1650 6150
	1    0    0    -1  
$EndComp
Wire Wire Line
	1650 6150 1650 6250
$Comp
L EVE-PCB-V4-rescue:GND-power-EVE-PCB-rescue #PWR?
U 1 1
P 2250 6950
AR Path="/5EF8D440" Ref="#PWR?"  Part="1" 
AR Path="/5CB20BFC/5EF8D440" Ref="#PWR?"  Part="1" 
AR Path="/5CA7DFAE/5EF8D440" Ref="#PWR0109"  Part="1" 
F 0 "#PWR0109" H 2250 6700 50  0001 C CNN
F 1 "GND" H 2255 6777 50  0000 C CNN
F 2 "" H 2250 6950 50  0001 C CNN
F 3 "" H 2250 6950 50  0001 C CNN
	1    2250 6950
	1    0    0    -1  
$EndComp
Wire Wire Line
	2250 6800 2250 6950
$Comp
L Transistor_FET:DMN10H220L Q?
U 1 1
P 2150 6600
AR Path="/5EDF6275" Ref="Q?"  Part="1" 
AR Path="/5CA7DFAE/5EDF6275" Ref="Q8"  Part="1" 
F 0 "Q8" V 2492 6600 50  0000 C CNN
F 1 "DMN6140LQ-7" V 2401 6600 50  0000 C CNN
F 2 "Package_TO_SOT_SMD:SOT-23" H 2350 6525 50  0001 L CIN
F 3 "DMN6140LQ-7" H 2150 6600 50  0001 L CNN
F 4 "C155271" H 2150 6600 50  0001 C CNN "LCSC"
F 5 "SOT-23-3" H 2150 6600 50  0001 C CNN "Package"
	1    2150 6600
	1    0    0    -1  
$EndComp
Wire Wire Line
	1150 6600 1650 6600
Wire Wire Line
	1650 6600 1650 6550
Connection ~ 1650 6600
Wire Wire Line
	1650 6600 1950 6600
Wire Wire Line
	2250 6150 2250 6400
Text Label 4550 6150 2    50   ~ 0
FAN2_NEG
Wire Wire Line
	4550 6150 4050 6150
$Comp
L EVE-PCB-V4-rescue:R-Device-EVE-PCB-rescue R?
U 1 1
P 3450 6400
AR Path="/5F0A9AB8" Ref="R?"  Part="1" 
AR Path="/5CA7DFAE/5F0A9AB8" Ref="R10"  Part="1" 
F 0 "R10" V 3243 6400 50  0000 C CNN
F 1 "10KΩ" V 3334 6400 50  0000 C CNN
F 2 "Resistor_SMD:R_0402_1005Metric" V 3380 6400 50  0001 C CNN
F 3 "0402WGF7503TCE" H 3450 6400 50  0001 C CNN
F 4 "C25744" V 3450 6400 50  0001 C CNN "LCSC"
F 5 "0402" H 3450 6400 50  0001 C CNN "Package"
F 6 "low" H 3450 6400 50  0001 C CNN "Power"
	1    3450 6400
	-1   0    0    -1  
$EndComp
Text Label 2950 6600 0    50   ~ 0
FAN2_PWM
$Comp
L EVE-PCB-V4-rescue:+5V-power-EVE-PCB-rescue #PWR?
U 1 1
P 3450 6150
AR Path="/5F0A9ABF" Ref="#PWR?"  Part="1" 
AR Path="/5CA7DFAE/5F0A9ABF" Ref="#PWR0110"  Part="1" 
F 0 "#PWR0110" H 3450 6000 50  0001 C CNN
F 1 "+5V" H 3465 6323 50  0000 C CNN
F 2 "" H 3450 6150 50  0001 C CNN
F 3 "" H 3450 6150 50  0001 C CNN
	1    3450 6150
	1    0    0    -1  
$EndComp
Wire Wire Line
	3450 6150 3450 6250
$Comp
L EVE-PCB-V4-rescue:GND-power-EVE-PCB-rescue #PWR?
U 1 1
P 4050 6950
AR Path="/5F0A9AC6" Ref="#PWR?"  Part="1" 
AR Path="/5CB20BFC/5F0A9AC6" Ref="#PWR?"  Part="1" 
AR Path="/5CA7DFAE/5F0A9AC6" Ref="#PWR0111"  Part="1" 
F 0 "#PWR0111" H 4050 6700 50  0001 C CNN
F 1 "GND" H 4055 6777 50  0000 C CNN
F 2 "" H 4050 6950 50  0001 C CNN
F 3 "" H 4050 6950 50  0001 C CNN
	1    4050 6950
	1    0    0    -1  
$EndComp
Wire Wire Line
	4050 6800 4050 6950
$Comp
L Transistor_FET:DMN10H220L Q?
U 1 1
P 3950 6600
AR Path="/5F0A9ACD" Ref="Q?"  Part="1" 
AR Path="/5CA7DFAE/5F0A9ACD" Ref="Q9"  Part="1" 
F 0 "Q9" V 4292 6600 50  0000 C CNN
F 1 "DMN6140LQ-7" V 4201 6600 50  0000 C CNN
F 2 "Package_TO_SOT_SMD:SOT-23" H 4150 6525 50  0001 L CIN
F 3 "DMN6140LQ-7" H 3950 6600 50  0001 L CNN
F 4 "C155271" H 3950 6600 50  0001 C CNN "LCSC"
F 5 "SOT-23-3" H 3950 6600 50  0001 C CNN "Package"
	1    3950 6600
	1    0    0    -1  
$EndComp
Wire Wire Line
	2950 6600 3450 6600
Wire Wire Line
	3450 6600 3450 6550
Connection ~ 3450 6600
Wire Wire Line
	3450 6600 3750 6600
Wire Wire Line
	4050 6150 4050 6400
Connection ~ 3550 1750
$Comp
L EVE-PCB-V4-rescue:+5V-power-EVE-PCB-rescue #PWR?
U 1 1
P 2600 1650
AR Path="/5EF4E4AC" Ref="#PWR?"  Part="1" 
AR Path="/5CA7DFAE/5EF4E4AC" Ref="#PWR0123"  Part="1" 
F 0 "#PWR0123" H 2600 1500 50  0001 C CNN
F 1 "+5V" H 2615 1823 50  0000 C CNN
F 2 "" H 2600 1650 50  0001 C CNN
F 3 "" H 2600 1650 50  0001 C CNN
	1    2600 1650
	1    0    0    -1  
$EndComp
$Comp
L EVE-PCB-V4-rescue:+5V-power-EVE-PCB-rescue #PWR?
U 1 1
P 3550 1650
AR Path="/5EF6345F" Ref="#PWR?"  Part="1" 
AR Path="/5CA7DFAE/5EF6345F" Ref="#PWR0124"  Part="1" 
F 0 "#PWR0124" H 3550 1500 50  0001 C CNN
F 1 "+5V" H 3565 1823 50  0000 C CNN
F 2 "" H 3550 1650 50  0001 C CNN
F 3 "" H 3550 1650 50  0001 C CNN
	1    3550 1650
	1    0    0    -1  
$EndComp
Text HLabel 1450 2400 0    50   Input ~ 0
V_REF
Text Label 3100 2150 2    50   ~ 0
PD1_POS
Text Label 4050 2150 2    50   ~ 0
PD2_POS
Text Label 1850 2400 2    50   ~ 0
V_REF
Wire Wire Line
	1850 2400 1450 2400
Text Label 2600 2000 0    50   ~ 0
V_REF
Text Label 3550 2000 0    50   ~ 0
V_REF
Wire Wire Line
	3550 2000 3700 2000
Wire Wire Line
	3700 2000 3700 2150
Wire Wire Line
	3700 2150 4050 2150
Wire Wire Line
	2600 2000 2750 2000
Wire Wire Line
	2750 2000 2750 2150
Wire Wire Line
	2750 2150 3100 2150
$EndSCHEMATC
